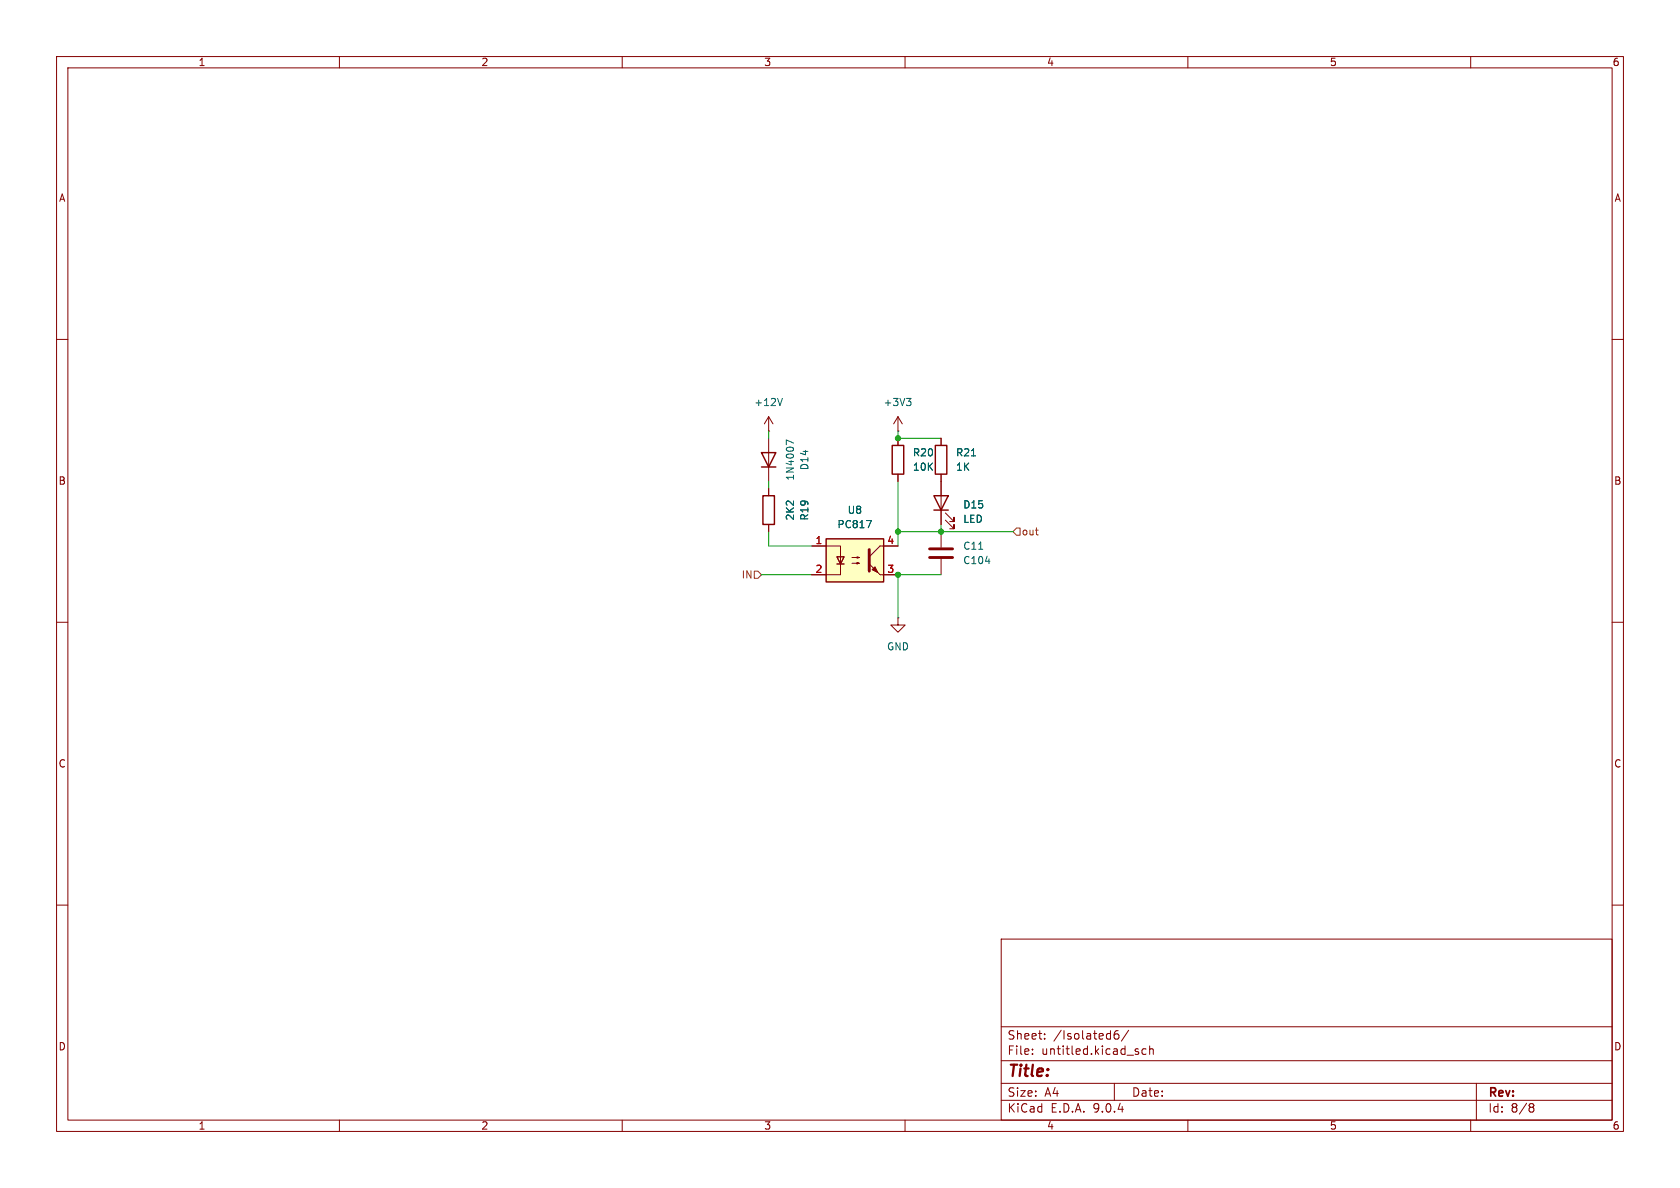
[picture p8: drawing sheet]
<svg xmlns="http://www.w3.org/2000/svg" width="297mm" height="210mm" viewBox="0 0 297 210" stroke-linecap="round" stroke-linejoin="round" font-family="sans-serif">
<g fill="none" stroke="#840000" stroke-width=".18">
<path d="M10 10h277v190h-277zM12 12h273v186h-273zM60 10v2M110 10v2M160 10v2M210 10v2M260 10v2M10 60h2M135.9 76.2h.1M135.9 73.7l-.8 1.2M135.9 73.7l.8 1.2M135.9 73.7v2.5"/>
<path d="M135.9 77.5v7.6M285 60h2M135.9 86.4v1.2M135.9 92.7v1.3M166.4 85.1v7.6M167.1 91.9l1.6 1.6v-.8v.8h-.8M167.1 90.7l1.6 1.5v-.8v.8h-.8M10 110h2M158.7 109.2v1.3h1.3l-1.3 1.3-1.2-1.3h1.2M158.7 109.2h.1M285 110h2M10 160h2"/>
<path d="M177 166h108v32h-108zM285 160h2M60 198v2M110 198v2M160 198v2M177 194.5h108M177 191.5h108M177 187.5h108M177 181.5h108M182.5 186.3v.1M182.5 185.5v.1M184.7 183.6v.1"/>
<path d="M184.7 182.8v.1M197 191.5v3M197.7 182.2a.59 .59 0 0 0-.7 .6v.6l.1 .2 .4 .1 .2-.1 .1-.5-.1-.3h-.5l-.2 .3M199.5 182.1l-1.3 2M201.2 186v.3M202.6 185.5l-.4-.1-.3 .3v.4l.1 .2h.6M203.2 185.5l.3-.1 .3 .1 .1 .9M203.2 184.9v1.5M210 198v2M260 198v2M261 191.5v6.5M270.6 195.1l.4 .1 .2 .2-.3 .3"/>
<path d="M270.6 195.7h.3M270.9 195.7l.2 .2 .1 .4-.2 .2-.4 .1"/>
</g>
<path d="M134.6 80h2.6l-1.3 2.6zM134.6 82.6h2.6M134.9 87.6h2v5.1h-2zM165.1 87.6h2.5l-1.2 2.6zM165.1 90.2h2.5" fill="none" stroke="#840000" stroke-width=".25"/>
<path d="M138.3 70.4l-.4 1.3M140.3 78.3l-1.3-.5v.8" fill="none" stroke="#006464" stroke-width=".18"/>
<path d="M146 95.3h10.2v7.6h-10.2z" fill="#ffffc2"/>
<path d="M157.7 78.7h2.1v5.1h-2.1zM165.4 78.7h2v5.1h-2zM146 95.3h10.2v7.6h-10.2zM148 98.4h1.2l-.6 1.3zM148 99.7h1.2" fill="none" stroke="#840000" stroke-width=".25"/>
<g fill="none" stroke="#840000" stroke-width=".18">
<path d="M158.7 76.2h.1M158.7 73.7v2.5M158.7 77.5v1.2M158.7 73.7l-.7 1.2M158.7 73.7l.8 1.2M166.4 77.5v1.2M135.9 86.4v1.2M135.9 92.7v1.3M143.5 96.5h5.1v5.1h-5.1M150.6 98.6h1.3l-.4 .1v-.3l.4 .2M150.6 99.6h1.3l-.4 .1v-.3l.4 .2M158.7 96.5h-3.1l-1.9 1.9"/>
<path d="M158.7 83.8v1.3M166.4 83.8v3.8M166.4 90.2v2.5M166.4 94v2.8M166.4 98.8v2.8M155.6 101.6h3.1"/>
</g>
<path d="M153.7 97.2v3.8M164.3 97h4.1M164.3 98.6h4.1" fill="none" stroke="#840000" stroke-width=".51"/>
<g fill="#840000" stroke="#840000" stroke-width=".18">
<path d="M154.2 100.7l.5-.5 .5 1z"/>
<path d="M153.7 99.7l1.9 1.9z"/>
</g>
<path d="M160.3 70.4h.7l-.4 .5M160.8 70.9l.2 .3v.3l-.2 .2M153.2 92h.8l-.5 1.3M171.7 80.6h.8M173 97.1h.7M174.2 99.2h.8" fill="none" stroke="#006464" stroke-width=".18"/>
<path d="M179.7 93.3h.6v1.3h-.6l-.6-.6zM133.3 101h.7l.6 .6-.6 .6h-.7z" fill="none" stroke="#725600" stroke-width=".18"/>
<path d="M135.9 76.2v1.3M158.7 76.2v1.3h7.7M135.9 85.1v1.3M135.9 94v2.5h7.6M158.7 94h20.4M158.7 85.1v11.4M166.4 92.7v1.3M134.6 101.6h8.9M166.4 101.6h-7.7v7.6" fill="none" stroke="#009600" stroke-width=".18"/>
<g fill="#009600" stroke="#009600" stroke-width=".18">
<circle cx="158.7" cy="101.6" r=".46"/>
<circle cx="158.7" cy="94" r=".46"/>
<circle cx="158.7" cy="77.5" r=".46"/>
<circle cx="166.4" cy="94" r=".46"/>
</g>
<text font-size="2.8" fill="#840000" x="178" y="190.9">Title:</text>
<g font-size="2.1" fill="#840000">
<text x="178" y="184">Sheet:</text>
<text x="186.2" y="184">/Isolated6/</text>
<text x="178" y="186.7">File:</text>
<text x="184.1" y="186.7">untitled.kicad_sch</text>
<text x="178" y="196.9">KiCad</text>
<text x="178" y="194.1">Size:</text>
<text x="184.7" y="194.1">A4</text>
<text x="185.7" y="196.9">E.D.A.</text>
<text x="193.3" y="196.9">9.0.4</text>
<text x="200" y="194.1">Date:</text>
<text x="263" y="194.3">Rev:</text>
<text x="263" y="196.9">Id:</text>
<text x="267.1" y="196.9">8/8</text>
</g>
<g font-size="1.8" fill="#840000">
<text x="35" y="11.9">1</text>
<text x="85" y="11.9">2</text>
<text x="135" y="11.9">3</text>
<text x="185" y="11.9">4</text>
<text x="235" y="11.9">5</text>
<text x="285" y="11.9">6</text>
<text x="10.3" y="35.9">A</text>
<text x="285.3" y="35.9">A</text>
<text x="10.3" y="85.9">B</text>
<text x="285.3" y="85.9">B</text>
<text x="10.3" y="135.9">C</text>
<text x="285.3" y="135.9">C</text>
<text x="10.3" y="185.9">D</text>
<text x="285.3" y="185.9">D</text>
<text x="35" y="199.9">1</text>
<text x="85" y="199.9">2</text>
<text x="135" y="199.9">3</text>
<text x="185" y="199.9">4</text>
<text x="235" y="199.9">5</text>
<text x="285" y="199.9">6</text>
</g>
<g font-size="1.8" fill="#006464">
<text x="133.2" y="72">+12V</text>
<text x="156.1" y="72">+3V3</text>
<text x="143.1" y="83.2" transform="rotate(-90 143.1 83.2)">D14</text>
<text x="161.3" y="80.9">R20</text>
<text x="161.3" y="83.4">10K</text>
<text x="168.9" y="83.4">1K</text>
<text x="168.9" y="80.9">R21</text>
<text x="140.6" y="85.1" transform="rotate(-90 140.6 85.1)">1N4007</text>
<text x="140.6" y="92.1" transform="rotate(-90 140.6 92.1)">2K2</text>
<text x="143.1" y="92.1" transform="rotate(-90 143.1 92.1)">R19</text>
<text x="147.9" y="93.6">PC817</text>
<text x="149.8" y="91">U8</text>
<text x="170.2" y="92.6">LED</text>
<text x="170.2" y="90.1">D15</text>
<text x="170.2" y="99.9">C104</text>
<text x="170.2" y="97.4">C11</text>
<text x="156.7" y="115.2">GND</text>
</g>
<g font-size="1.8" fill="#725600">
<text x="180.5" y="94.8">out</text>
<text x="131" y="102.5">IN</text>
</g>
<g font-size="1.8" fill="#a90000">
<text x="144.1" y="96.3">1</text>
<text x="144.1" y="101.3">2</text>
<text x="156.8" y="96.3">4</text>
<text x="156.8" y="101.3">3</text>
</g>
</svg>
